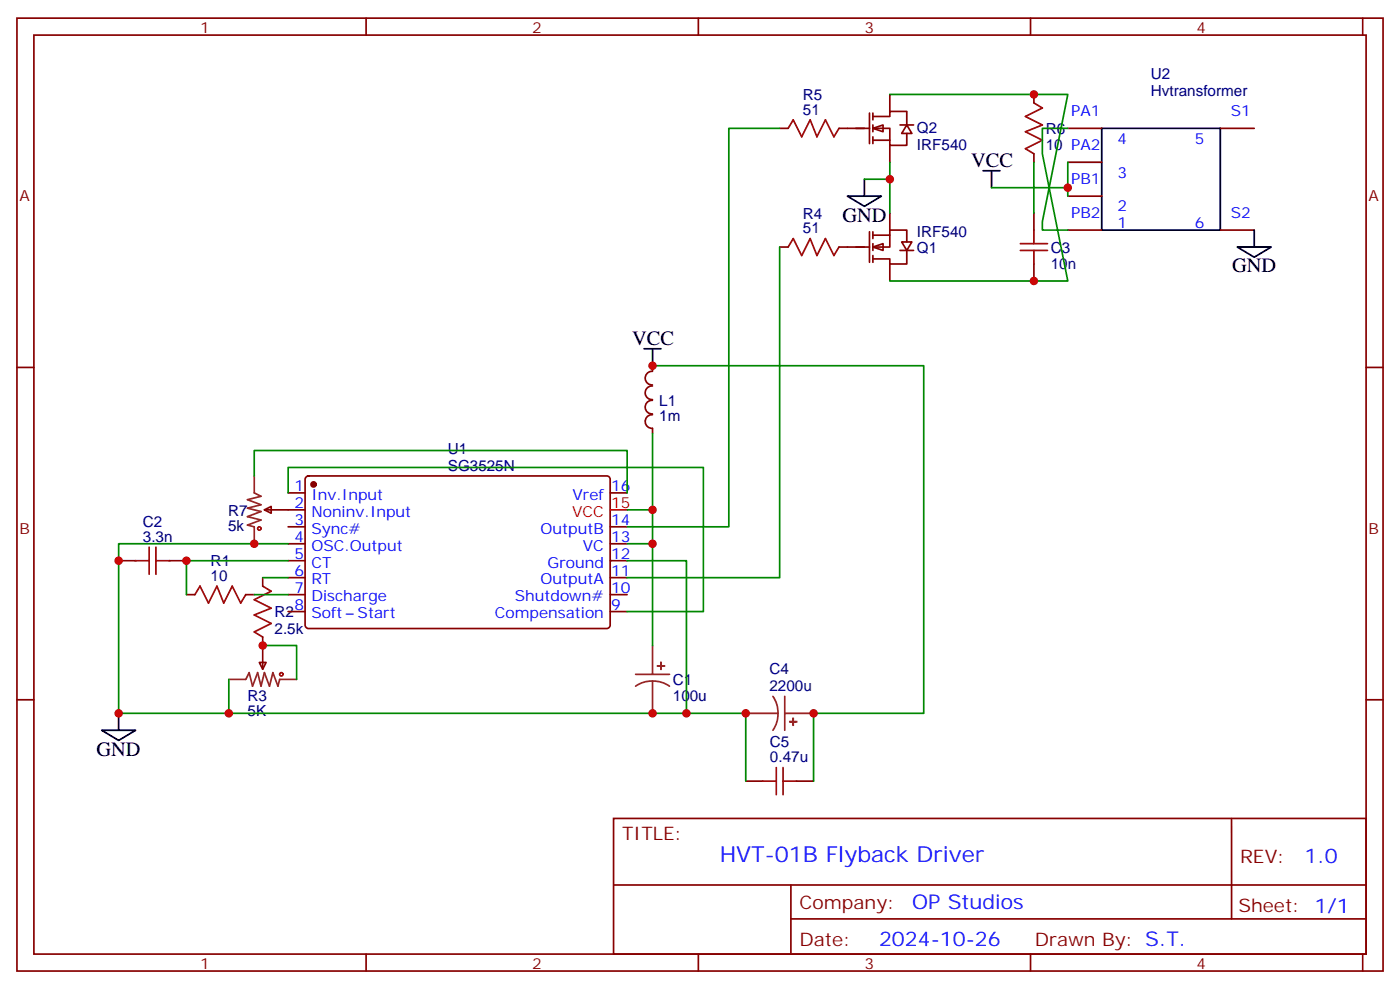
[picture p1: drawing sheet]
<svg xmlns="http://www.w3.org/2000/svg" width="291mm" height="206mm" viewBox="0 0 291 206" stroke-linecap="round" stroke-linejoin="round" font-family="sans-serif">
<g fill="none" stroke="#870000" stroke-width=".35">
<path d="M3.5 3.8h284.4v198.2h-284.4zM7.1 7.3h277.2v191.2h-277.2zM76.2 3.8v3.5M145.3 3.8v3.5M214.5 3.8v3.5M215.2 19.6v1.8M283.6 3.8v3.5M162.3 26.7h1.7M174.6 26.7h1.8M215.2 32v1.8M162.3 51.4h1.7M174.6 51.4h1.8"/>
<path d="M215.2 44.3v3.6M215.2 54.9v3.6M3.5 76.4h3.6M284.3 76.4h3.6M24.7 116.7h3.5M35.3 116.7h3.5M38.8 123.7h1.8M51.2 123.7h1.7M54 137.8h1.4l-.7 1.4zM54.7 120.2v1.8M54.7 132.5v6.7M3.5 145.6h3.6"/>
<path d="M284.3 145.6h3.6M127.7 170.3h156.6v28.2h-156.6zM155.2 162.5h3.5M165.8 162.5h3.5M256.3 170.3v20.9M76.2 198.5v3.5M127.7 184.1h156.5M145.3 198.5v3.5M164.6 191.2h119.6M164.6 184.1v14.1M214.5 198.5v3.5M283.6 198.5v3.5"/>
</g>
<g fill="none" stroke="#a10000" stroke-width=".35">
<path d="M164 26.7l1.1-1.8 1.8 3.6 1.7-3.6 1.4 3.6 1.8-3.6 1.8 3.6 1-1.8M215.2 21.4l1.8 1.1-3.6 1.7 3.6 1.8-3.6 1.4 3.6 1.8-3.6 1.7 1.8 1.1M164 51.4l1.1-1.8 1.8 3.6 1.7-3.6 1.4 3.6 1.8-3.6 1.8 3.6 1-1.8M212.4 52.1h5.6M212.4 50.7h5.6M215.2 47.9v2.8M215.2 52.1v2.8M28.2 116.7h2.8M31 113.8v5.7M32.5 116.7h2.8M32.5 113.8v5.7M40.6 123.7l1-1.7 1.8 3.5 1.8-3.5 1.4 3.5 1.7-3.5 1.8 3.5 1.1-1.8"/>
<path d="M54.7 122l1.7 1-3.5 1.8 3.5 1.7-3.5 1.5 3.5 1.7-3.5 1.8 1.8 1M161.6 159.7v5.6M163 159.7v5.6M158.7 162.5h2.9M163 162.5h2.8"/>
<circle cx="58.6" cy="140.3" r=".35"/>
</g>
<path d="M135.8 134.3v6M47.6 141.4h3.6l.7-1.5 .7 2.9 1-2.9 .7 2.9 .7-2.9 1.1 2.9 .7-2.9 1.1 2.9 .3-1.4h3.5M132.3 140.3h7M135.8 141.7l-1.8 .2-1.7 .9M135.8 141.7l1.9 .3 1.6 .8M135.8 141.7v6.7M155.2 148.4h6.7M160.9 144.9l.8 1.7 .2 1.8M161.9 148.4l-.2 1.9-.8 1.6M163.3 148.4h6M163.3 144.9v7" fill="none" stroke="#8c2424" stroke-width=".35"/>
<g fill="#8c2424" stroke="#8c2424" stroke-width=".35">
<path d="M136.9 138.5l1.4 .1z"/>
<path d="M137.5 137.8l.1 1.4z"/>
<path d="M165.1 149.5v1.4z"/>
<path d="M164.4 150.1l1.4 .1z"/>
</g>
<g fill="#fff" stroke="#870000" stroke-width=".35">
<path d="M181.7 51.4l2.1-.7v1.4z"/>
<path d="M187.7 50.3h2.1l-1.1 1.8z"/>
</g>
<path d="M176.4 51.4h4.6M181 48.2v6.4M181.7 48.9h3.5M181.7 48.2v1.4M181.7 50.7v1.4M181.7 53.2v1.4M185.2 44.3v3.6M185.2 54.9v3.6M187.3 52.1h2.8M188.7 52.1v2.8h-3.5v-1h-3.5M188.7 50.3v-2.4h-3.5v3.5h-3.5" fill="none" stroke="#870000" stroke-width=".35"/>
<g fill="#fff" stroke="#870000" stroke-width=".35">
<path d="M181.7 26.7l2.1-.7v1.4z"/>
<path d="M188.7 26l1.1 1.8h-2.1z"/>
</g>
<g fill="none" stroke="#870000" stroke-width=".35">
<path d="M185.2 19.6v3.6M176.4 26.7h4.6M181 23.5v6.4M181.7 24.2h3.5v-1h3.5v2.8M181.7 26.7h3.5v3.5h3.5v-2.4M181.7 29.2h3.5M181.7 23.5v1.4M181.7 26v1.4M181.7 28.5v1.4M185.2 30.2v3.6M187.3 26h2.8M222.2 26.7h7.1"/>
<path d="M222.2 33.8h7.1M254 26.7h7.1M222.2 47.9h7.1M222.2 40.8h7.1M254 47.9h7.1M135.8 77.3a1.41 1.41 0 0 0-1.5 1.4 1.41 1.41 0 0 0 1.5 1.4M135.8 76.1v1.1M63.7 99.2l.5-.2h62.1a.71 .71 0 0 1 .7 .7v30.4a.76 .76 0 0 1-.7 .7h-62.1a.76 .76 0 0 1-.7-.7v-30.4zM135.8 83.3a1.41 1.41 0 0 0-1.5 1.4 1.41 1.41 0 0 0 1.5 1.4M135.8 80.3a1.41 1.41 0 0 0-1.5 1.4 1.41 1.41 0 0 0 1.5 1.4M135.8 86.3a1.41 1.41 0 0 0-1.5 1.4 1.41 1.41 0 0 0 1.5 1.4M135.8 89.1v1.1"/>
<path d="M55 106.1l1.4-.7v1.4zM55 106.1h8.5M60 102.6h3.5M60 109.6h3.5M60 113.1h3.5M60 116.7h3.5M127 102.6h3.5M127 109.6h3.5M127 113.1h3.5M127 116.7h3.5M60 120.2h3.5M60 123.7h3.5"/>
<path d="M60 127.2h3.5M127 120.2h3.5M127 123.7h3.5M127 127.2h3.5"/>
</g>
<circle cx="65.3" cy="100.8" r=".53" fill="#870000" stroke="#870000" stroke-width=".35"/>
<path d="M127 106.1h3.5" fill="none" stroke="#f00" stroke-width=".35"/>
<g fill="none" stroke="#008700" stroke-width=".35">
<path d="M185.2 19.6h37l-5.2 26.5v1.8h5.2M162.3 26.7h-10.6v82.9h-21.2M179.9 37.3h5.3M185.2 33.8v10.5M206.4 39.1h15.8M215.2 33.8v10.5M222.2 26.7h-5.2v5.3l5.2 26.5h-37M222.2 33.8v7M162.3 51.4v68.8h-31.8M135.8 76.1h56.5v72.3h-23v14.1M52.9 99v-5.3h77.6v8.9M135.8 90.2v15.9"/>
<path d="M60 102.6v-5.3h86.4v29.9h-15.9M60 116.7h-21.2v7M60 113.1h-35.3v35.3h118.2v-31.7h-12.4M130.5 106.1h5.3v7h-5.3M135.8 113.1v21.2M52.9 123.7h7.1M54.7 134.3h7v7.1M54.7 120.2h5.3M47.6 141.4v7M142.9 148.4h12.3v14.1"/>
</g>
<path d="M179.9 37.3v3.5M204.6 35.5h3.5M206.4 35.5v3.6M229.3 26.7h24.7v21.2h-24.7zM176.4 40.8h7l-3.5 2.1zM257.5 51.4h7.1l-3.5 2.1zM261.1 47.9v3.5M134.1 72.6h3.5M135.8 72.6v3.5M21.2 151.9h7l-3.5 2.2zM24.7 148.4v3.5" fill="none" stroke="#000" stroke-width=".35"/>
<circle cx="54" cy="110" r=".35" fill="none" stroke="#a10000" stroke-width=".35"/>
<path d="M52.9 99v3.6l1.4 .7-2.8 .7 2.8 1-2.8 .7 2.8 .7-2.8 1.1 2.8 .7-2.8 1.1 1.4 .3v3.5" fill="none" stroke="#8c2424" stroke-width=".35"/>
<g fill="#c00">
<circle cx="38.8" cy="116.7" r=".88"/>
<circle cx="135.8" cy="113.1" r=".88"/>
<circle cx="135.8" cy="106.1" r=".88"/>
<circle cx="135.8" cy="148.4" r=".88"/>
<circle cx="24.7" cy="116.7" r=".88"/>
<circle cx="54.7" cy="134.3" r=".88"/>
<circle cx="47.6" cy="148.4" r=".88"/>
<circle cx="24.7" cy="148.4" r=".88"/>
<circle cx="142.9" cy="148.4" r=".88"/>
<circle cx="155.2" cy="148.4" r=".88"/>
<circle cx="169.3" cy="148.4" r=".88"/>
<circle cx="215.2" cy="58.5" r=".88"/>
<circle cx="215.2" cy="19.6" r=".88"/>
<circle cx="222.3" cy="39.1" r=".88"/>
<circle cx="185.2" cy="37.3" r=".88"/>
<circle cx="135.8" cy="76.1" r=".88"/>
<circle cx="52.9" cy="113.1" r=".88"/>
</g>
<text font-size="4.6" fill="#00f" x="149.8" y="179.3">HVT-01B Flyback Driver</text>
<g font-size="4.2">
<text x="202.1" y="34.8">VCC</text>
<text x="175.3" y="46.1">GND</text>
<text x="256.5" y="56.7">GND</text>
<text x="131.6" y="71.9">VCC</text>
<text x="20.1" y="157.2">GND</text>
</g>
<g font-size="4.2" fill="#00f">
<text x="271.5" y="179.5">1.0</text>
<text x="189.9" y="189.1">OP Studios</text>
<text x="183" y="196.9">2024-10-26</text>
</g>
<g font-size="3.9" fill="#800">
<text x="129.5" y="174.9">TITLE:</text>
<text x="258.1" y="179.5">REV:</text>
<text x="166.4" y="189.1">Company:</text>
<text x="257.7" y="189.7">Sheet: 1/1</text>
<text x="166.4" y="196.7">Date:</text>
<text x="215.4" y="196.8">Drawn By: S.T.</text>
</g>
<g font-size="3.2" fill="#800">
<text x="41.6" y="6.8">1</text>
<text x="110.8" y="6.8">2</text>
<text x="179.9" y="6.8">3</text>
<text x="249.1" y="6.8">4</text>
<text x="4.1" y="41.9">A</text>
<text x="284.9" y="41.9">A</text>
<text x="4.1" y="111">B</text>
<text x="284.9" y="111">B</text>
<text x="41.6" y="201.5">1</text>
<text x="110.8" y="201.5">2</text>
<text x="179.9" y="201.5">3</text>
<text x="249.1" y="201.5">4</text>
</g>
<g font-size="3.2" fill="#000080">
<text x="239.5" y="16.5">U2</text>
<text x="167.1" y="23.9">51</text>
<text x="167.1" y="20.8">R5</text>
<text x="239.5" y="20">Hvtransformer</text>
<text x="190.9" y="27.8">Q2</text>
<text x="217.7" y="28">R6</text>
<text x="190.9" y="31.3">IRF540</text>
<text x="217.7" y="31.2">10 PA2</text>
<text x="167.1" y="45.5">R4</text>
<text x="167.1" y="48.6">51</text>
<text x="190.9" y="49.4">IRF540</text>
<text x="190.9" y="52.6">Q1</text>
<text x="218.7" y="52.7">C3</text>
<text x="218.7" y="55.9">10n</text>
<text x="137.2" y="87.6">1m</text>
<text x="137.2" y="84.4">L1</text>
<text x="93.2" y="94.4">U1</text>
<text x="93.2" y="98">SG3525N</text>
<text x="47.5" y="107.3">R7</text>
<text x="29.7" y="112.8">3.3n</text>
<text x="29.7" y="109.6">C2</text>
<text x="47.5" y="110.6">5k</text>
<text x="43.8" y="117.7">R1</text>
<text x="43.8" y="120.9">10</text>
<text x="57.1" y="131.8">2.5k</text>
<text x="57.1" y="128.3">R2</text>
<text x="140.1" y="142.6">C1</text>
<text x="160.2" y="143.8">2200u</text>
<text x="160.2" y="140.3">C4</text>
<text x="51.5" y="149">5K</text>
<text x="51.5" y="145.9">R3</text>
<text x="140.1" y="145.8">100u</text>
<text x="160.3" y="155.4">C5</text>
<text x="160.3" y="158.6">0.47u</text>
</g>
<g font-size="3.2" fill="#00f">
<text x="223" y="24.2">PA1</text>
<text x="232.6" y="29.9">4</text>
<text x="248.7" y="29.9">5</text>
<text x="256.2" y="24.2">S1</text>
<text x="223" y="38.3">PB1</text>
<text x="232.6" y="36.9">3</text>
<text x="223" y="45.4">PB2</text>
<text x="232.6" y="44">2</text>
<text x="232.6" y="47.5">1</text>
<text x="248.7" y="47.5">6</text>
<text x="256.2" y="45.4">S2</text>
<text x="61.3" y="102.2">1</text>
<text x="61.3" y="105.7">2</text>
<text x="64.8" y="104">Inv.Input</text>
<text x="64.8" y="107.5">Noninv.Input</text>
<text x="119.2" y="104">Vref</text>
<text x="127.2" y="102.2">16</text>
<text x="61.3" y="109.3">3</text>
<text x="61.3" y="112.8">4</text>
<text x="64.8" y="111">Sync#</text>
<text x="112.5" y="111">OutputB</text>
<text x="127.2" y="112.8">13</text>
<text x="127.2" y="109.3">14</text>
<text x="61.3" y="116.3">5</text>
<text x="61.3" y="119.8">6</text>
<text x="64.8" y="114.5">OSC.Output</text>
<text x="64.8" y="118.1">CT</text>
<text x="114" y="118.1">Ground</text>
<text x="121.3" y="114.5">VC</text>
<text x="127.2" y="119.8">11</text>
<text x="127.2" y="116.3">12</text>
<text x="61.3" y="123.4">7</text>
<text x="64.8" y="121.6">RT</text>
<text x="64.8" y="125.1">Discharge</text>
<text x="107.2" y="125.1">Shutdown#</text>
<text x="112.5" y="121.6">OutputA</text>
<text x="127.2" y="123.4">10</text>
<text x="61.3" y="126.9">8</text>
<text x="64.8" y="128.7">Soft</text>
<text x="74.4" y="128.7">Start</text>
<text x="103" y="128.7">Compensation</text>
<text x="127.2" y="126.9">9</text>
</g>
<g font-size="3.2" fill="#f00">
<text x="119.1" y="107.5">VCC</text>
<text x="127.2" y="105.7">15</text>
</g>
</svg>
